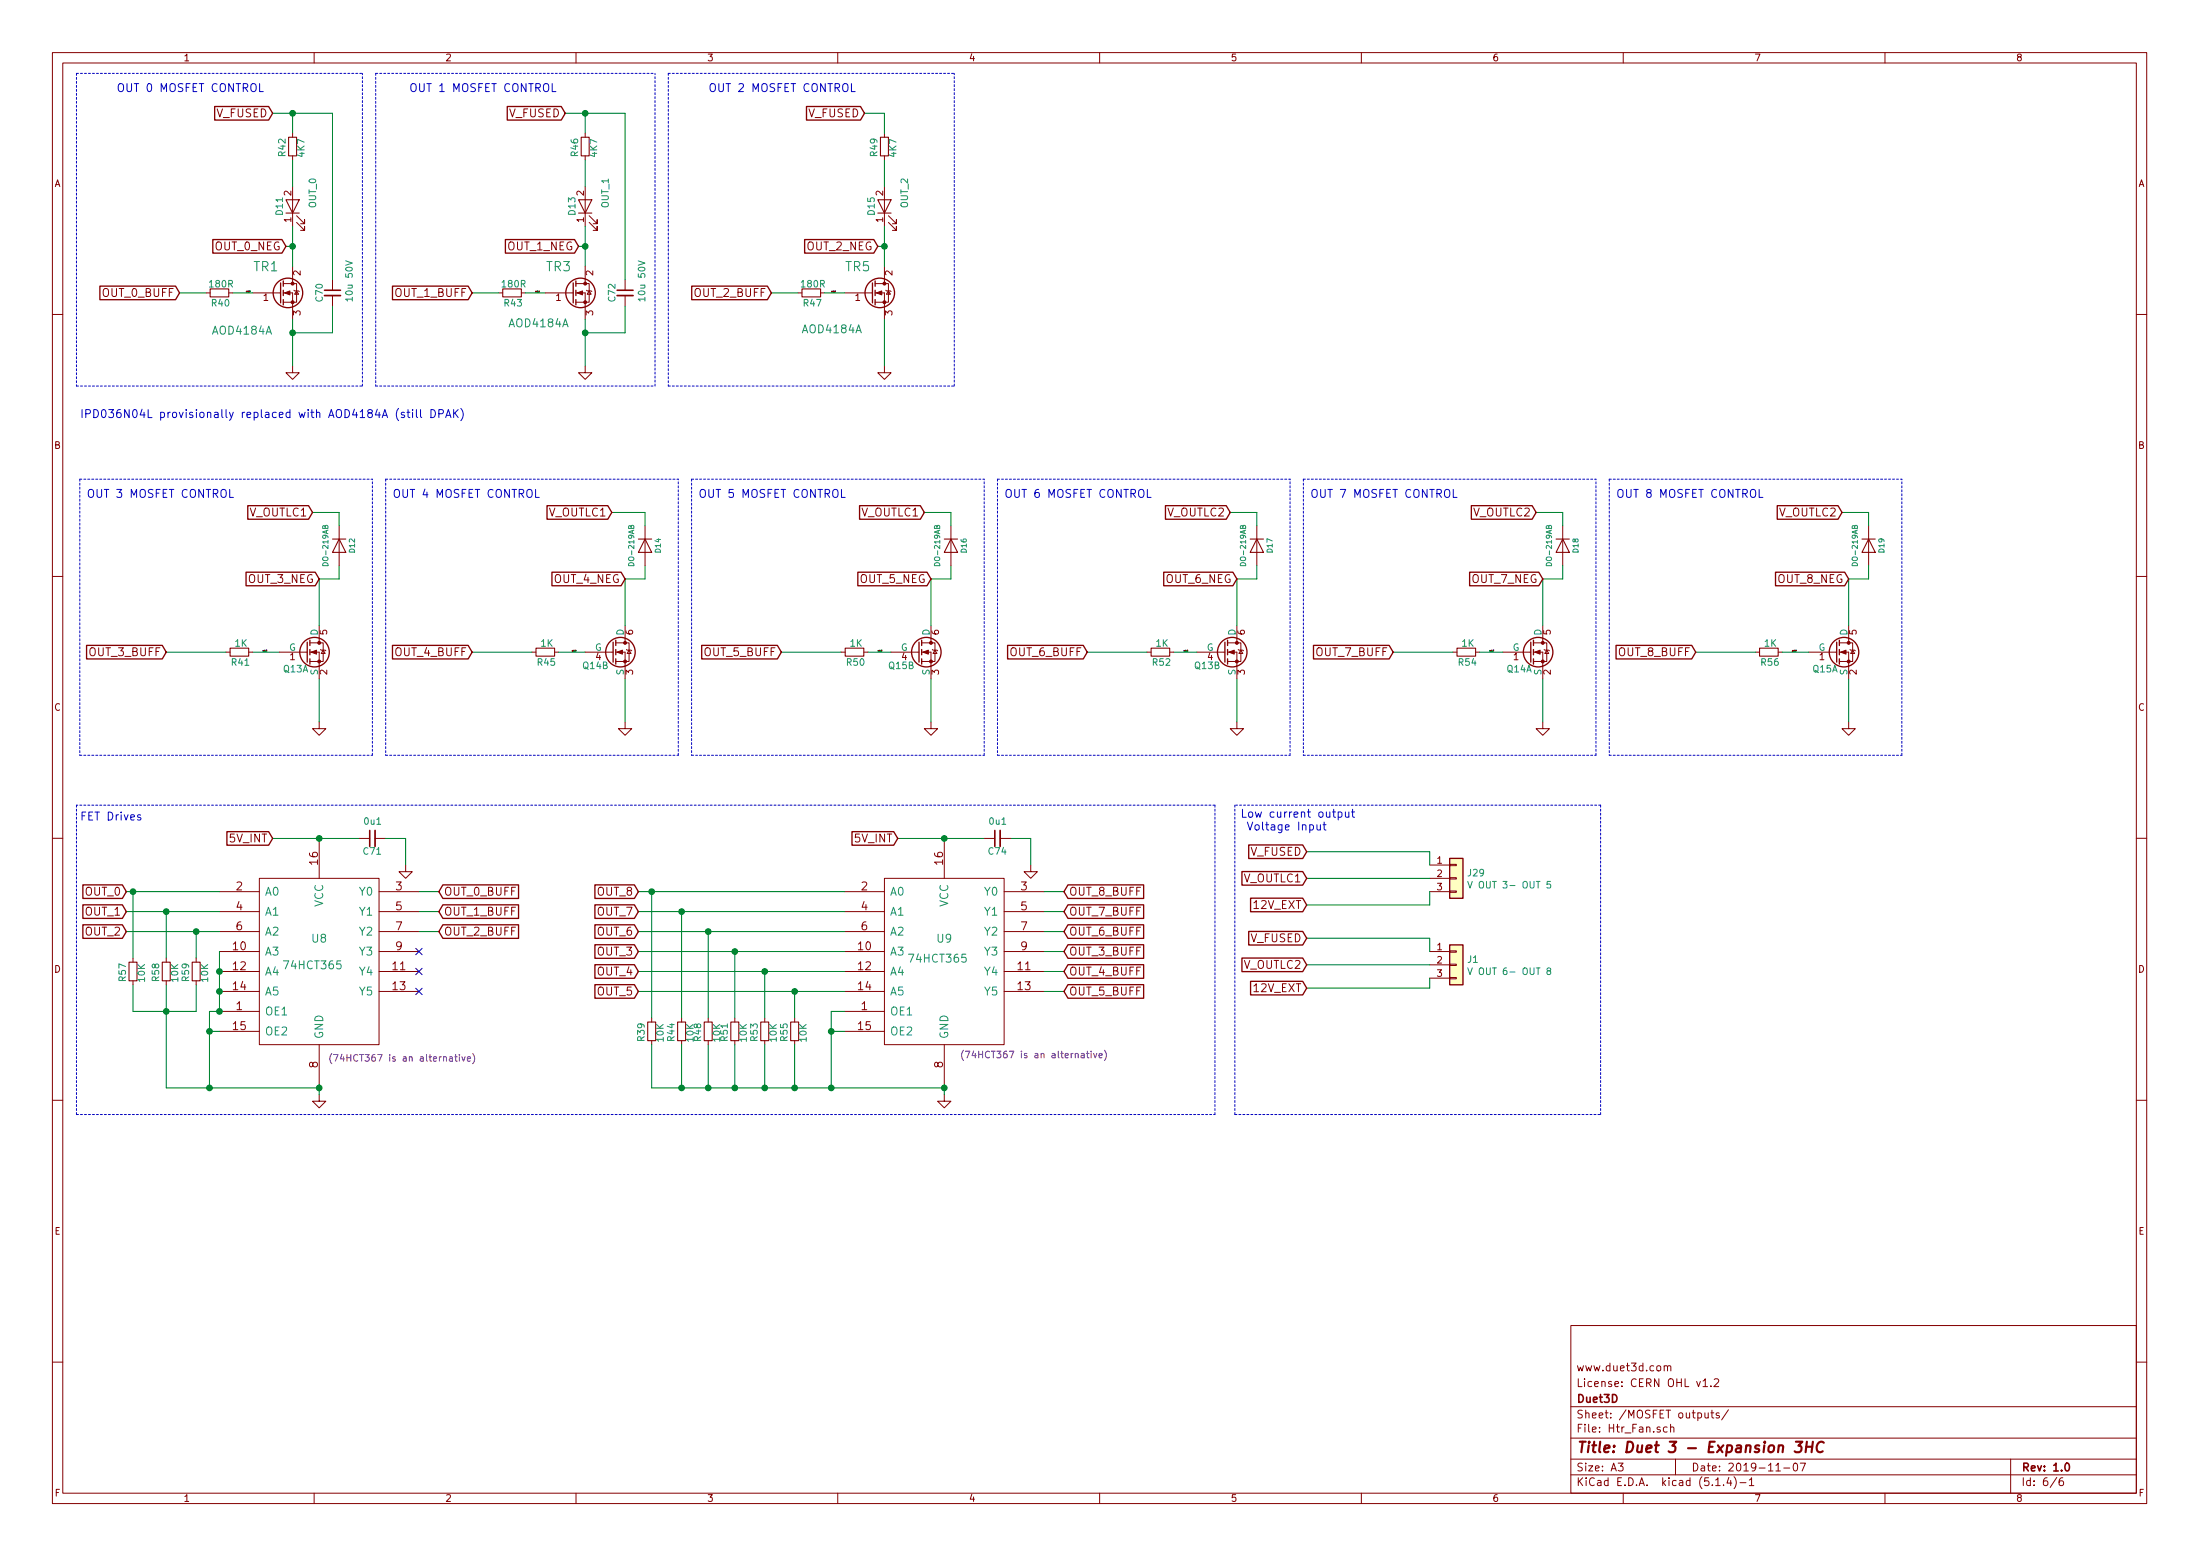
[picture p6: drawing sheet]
EESchema Schematic File Version 4
EELAYER 30 0
EELAYER END
$Descr A3 16535 11693
encoding utf-8
Sheet 6 6
Title "Duet 3 - Expansion 3HC"
Date "2019-11-07"
Rev "1.0"
Comp "Duet3D"
Comment1 "www.duet3d.com"
Comment2 "(c) Duet3D"
Comment3 "See License here https://github.com/Duet3D/Duet3-Expansion-3HC/blob/master/LICENSE"
Comment4 ""
$EndDescr
Wire Notes Line
	600  3600 2800 3600
Wire Notes Line
	600  3600 600  5675
Wire Notes Line
	600  5675 2800 5675
Wire Notes Line
	2800 5675 2800 3600
Text GLabel 2400 4350 0    60   Input ~ 0
OUT_3_NEG
$Comp
L power:GND #PWR055
U 1 1
P 2400 5425
F 0 "#PWR055" H 2400 5425 30  0001 C CNN
F 1 "GND" H 2400 5355 30  0001 C CNN
F 2 "" H 2400 5425 60  0001 C CNN
F 3 "" H 2400 5425 60  0001 C CNN
	1    2400 5425
	1    0    0    -1  
$EndComp
Text Notes 650  3750 0    60   ~ 0
OUT 3 MOSFET CONTROL
Text GLabel 950  6700 0    60   Input ~ 0
OUT_0
$Comp
L Device:R_Small R39
U 1 1
P 4900 7750
F 0 "R39" V 4975 7758 50  0000 C CNN
F 1 "10K" V 4832 7762 50  0000 C CNN
F 2 "Resistor_SMD:R_0402_1005Metric_Wbry" H 4900 7750 60  0001 C CNN
F 3 "~" H 4900 7750 60  0000 C CNN
F 4 " " H 4900 7750 50  0001 C CNN "Part Number"
	1    4900 7750
	-1   0    0    1   
$EndComp
$Comp
L Device:R_Small R41
U 1 1
P 1800 4900
F 0 "R41" V 1875 4908 50  0000 C CNN
F 1 "1K" V 1732 4912 50  0000 C CNN
F 2 "Resistor_SMD:R_0402_1005Metric_Wbry" H 1800 4900 60  0001 C CNN
F 3 "~" H 1800 4900 60  0000 C CNN
F 4 " " H 1800 4900 50  0001 C CNN "Part Number"
	1    1800 4900
	0    1    1    0   
$EndComp
$Comp
L Device:D D12
U 1 1
P 2550 4100
F 0 "D12" H 2550 4200 40  0000 C CNN
F 1 "DO-219AB" H 2550 4000 40  0000 C CNN
F 2 "complib:DO-219AB" H 2550 4100 60  0001 C CNN
F 3 "http://uk.farnell.com/taiwan-semiconductor/es1cl/diode-ultra-fast-s1a-150v/dp/1559125" H 2550 4100 60  0001 C CNN
F 4 " " H 2550 4100 50  0001 C CNN "Part Number"
	1    2550 4100
	0    1    1    0   
$EndComp
Text GLabel 2350 3850 0    60   Input ~ 0
V_OUTLC1
Wire Wire Line
	2400 4350 2550 4350
Wire Wire Line
	2550 3850 2350 3850
Text GLabel 2050 6300 0    60   Input ~ 0
5V_INT
$Comp
L Device:C_Small C71
U 1 1
P 2800 6300
F 0 "C71" V 2700 6225 50  0000 L CNN
F 1 "0u1" V 2925 6225 50  0000 L CNN
F 2 "Capacitor_SMD:C_0402_1005Metric_Wbry" H 2800 6300 60  0001 C CNN
F 3 "~" H 2800 6300 60  0000 C CNN
F 4 " " H 2800 6300 50  0001 C CNN "Part Number"
	1    2800 6300
	0    -1   -1   0   
$EndComp
$Comp
L power:GND #PWR057
U 1 1
P 3050 6500
F 0 "#PWR057" H 3050 6500 30  0001 C CNN
F 1 "GND" H 3050 6430 30  0001 C CNN
F 2 "" H 3050 6500 60  0001 C CNN
F 3 "" H 3050 6500 60  0001 C CNN
	1    3050 6500
	1    0    0    -1  
$EndComp
$Comp
L power:GND #PWR056
U 1 1
P 2400 8225
F 0 "#PWR056" H 2400 8225 30  0001 C CNN
F 1 "GND" H 2400 8155 30  0001 C CNN
F 2 "" H 2400 8225 60  0001 C CNN
F 3 "" H 2400 8225 60  0001 C CNN
	1    2400 8225
	1    0    0    -1  
$EndComp
Wire Notes Line
	9135 8375 9135 6050
Wire Notes Line
	9135 6050 575  6050
Wire Notes Line
	575  6050 575  8375
Wire Notes Line
	575  8375 9135 8375
Text Notes 600  6175 0    60   ~ 0
FET Drives
Wire Notes Line
	2900 3600 5100 3600
Wire Notes Line
	2900 3600 2900 5675
Wire Notes Line
	2900 5675 5100 5675
Wire Notes Line
	5100 5675 5100 3600
Text GLabel 4700 4350 0    60   Input ~ 0
OUT_4_NEG
$Comp
L power:GND #PWR059
U 1 1
P 4700 5425
F 0 "#PWR059" H 4700 5425 30  0001 C CNN
F 1 "GND" H 4700 5355 30  0001 C CNN
F 2 "" H 4700 5425 60  0001 C CNN
F 3 "" H 4700 5425 60  0001 C CNN
	1    4700 5425
	1    0    0    -1  
$EndComp
Text Notes 2950 3750 0    60   ~ 0
OUT 4 MOSFET CONTROL
$Comp
L Device:R_Small R44
U 1 1
P 5125 7750
F 0 "R44" V 5200 7758 50  0000 C CNN
F 1 "10K" V 5057 7762 50  0000 C CNN
F 2 "Resistor_SMD:R_0402_1005Metric_Wbry" H 5125 7750 60  0001 C CNN
F 3 "~" H 5125 7750 60  0000 C CNN
F 4 " " H 5125 7750 50  0001 C CNN "Part Number"
	1    5125 7750
	-1   0    0    1   
$EndComp
$Comp
L Device:R_Small R45
U 1 1
P 4100 4900
F 0 "R45" V 4175 4908 50  0000 C CNN
F 1 "1K" V 4032 4912 50  0000 C CNN
F 2 "Resistor_SMD:R_0402_1005Metric_Wbry" H 4100 4900 60  0001 C CNN
F 3 "~" H 4100 4900 60  0000 C CNN
F 4 " " H 4100 4900 50  0001 C CNN "Part Number"
	1    4100 4900
	0    1    1    0   
$EndComp
$Comp
L Device:D D14
U 1 1
P 4850 4100
F 0 "D14" H 4850 4200 40  0000 C CNN
F 1 "DO-219AB" H 4850 4000 40  0000 C CNN
F 2 "complib:DO-219AB" H 4850 4100 60  0001 C CNN
F 3 "http://uk.farnell.com/taiwan-semiconductor/es1cl/diode-ultra-fast-s1a-150v/dp/1559125" H 4850 4100 60  0001 C CNN
F 4 " " H 4850 4100 50  0001 C CNN "Part Number"
	1    4850 4100
	0    1    1    0   
$EndComp
Wire Wire Line
	4700 4350 4850 4350
Wire Notes Line
	5200 3600 7400 3600
Wire Notes Line
	5200 3600 5200 5675
Wire Notes Line
	5200 5675 7400 5675
Wire Notes Line
	7400 5675 7400 3600
Text GLabel 7000 4350 0    60   Input ~ 0
OUT_5_NEG
$Comp
L power:GND #PWR061
U 1 1
P 7000 5425
F 0 "#PWR061" H 7000 5425 30  0001 C CNN
F 1 "GND" H 7000 5355 30  0001 C CNN
F 2 "" H 7000 5425 60  0001 C CNN
F 3 "" H 7000 5425 60  0001 C CNN
	1    7000 5425
	1    0    0    -1  
$EndComp
Text Notes 5250 3750 0    60   ~ 0
OUT 5 MOSFET CONTROL
$Comp
L Device:R_Small R48
U 1 1
P 5325 7750
F 0 "R48" V 5400 7758 50  0000 C CNN
F 1 "10K" V 5257 7762 50  0000 C CNN
F 2 "Resistor_SMD:R_0402_1005Metric_Wbry" H 5325 7750 60  0001 C CNN
F 3 "~" H 5325 7750 60  0000 C CNN
F 4 " " H 5325 7750 50  0001 C CNN "Part Number"
	1    5325 7750
	-1   0    0    1   
$EndComp
$Comp
L Device:R_Small R50
U 1 1
P 6425 4900
F 0 "R50" V 6500 4908 50  0000 C CNN
F 1 "1K" V 6357 4912 50  0000 C CNN
F 2 "Resistor_SMD:R_0402_1005Metric_Wbry" H 6425 4900 60  0001 C CNN
F 3 "~" H 6425 4900 60  0000 C CNN
F 4 " " H 6425 4900 50  0001 C CNN "Part Number"
	1    6425 4900
	0    1    1    0   
$EndComp
$Comp
L Device:D D16
U 1 1
P 7150 4100
F 0 "D16" H 7150 4200 40  0000 C CNN
F 1 "DO-219AB" H 7150 4000 40  0000 C CNN
F 2 "complib:DO-219AB" H 7150 4100 60  0001 C CNN
F 3 "http://uk.farnell.com/taiwan-semiconductor/es1cl/diode-ultra-fast-s1a-150v/dp/1559125" H 7150 4100 60  0001 C CNN
F 4 " " H 7150 4100 50  0001 C CNN "Part Number"
	1    7150 4100
	0    1    1    0   
$EndComp
Wire Wire Line
	7000 4350 7150 4350
Wire Wire Line
	7150 3850 6950 3850
Wire Notes Line
	7500 3600 9700 3600
Wire Notes Line
	7500 3600 7500 5675
Wire Notes Line
	7500 5675 9700 5675
Wire Notes Line
	9700 5675 9700 3600
Text GLabel 9300 4350 0    60   Input ~ 0
OUT_6_NEG
$Comp
L power:GND #PWR062
U 1 1
P 9300 5425
F 0 "#PWR062" H 9300 5425 30  0001 C CNN
F 1 "GND" H 9300 5355 30  0001 C CNN
F 2 "" H 9300 5425 60  0001 C CNN
F 3 "" H 9300 5425 60  0001 C CNN
	1    9300 5425
	1    0    0    -1  
$EndComp
Text Notes 7550 3750 0    60   ~ 0
OUT 6 MOSFET CONTROL
$Comp
L Device:R_Small R51
U 1 1
P 5525 7750
F 0 "R51" V 5600 7758 50  0000 C CNN
F 1 "10K" V 5457 7762 50  0000 C CNN
F 2 "Resistor_SMD:R_0402_1005Metric_Wbry" H 5525 7750 60  0001 C CNN
F 3 "~" H 5525 7750 60  0000 C CNN
F 4 " " H 5525 7750 50  0001 C CNN "Part Number"
	1    5525 7750
	-1   0    0    1   
$EndComp
$Comp
L Device:R_Small R52
U 1 1
P 8725 4900
F 0 "R52" V 8800 4908 50  0000 C CNN
F 1 "1K" V 8657 4912 50  0000 C CNN
F 2 "Resistor_SMD:R_0402_1005Metric_Wbry" H 8725 4900 60  0001 C CNN
F 3 "~" H 8725 4900 60  0000 C CNN
F 4 " " H 8725 4900 50  0001 C CNN "Part Number"
	1    8725 4900
	0    1    1    0   
$EndComp
$Comp
L Device:D D17
U 1 1
P 9450 4100
F 0 "D17" H 9450 4200 40  0000 C CNN
F 1 "DO-219AB" H 9450 4000 40  0000 C CNN
F 2 "complib:DO-219AB" H 9450 4100 60  0001 C CNN
F 3 "http://uk.farnell.com/taiwan-semiconductor/es1cl/diode-ultra-fast-s1a-150v/dp/1559125" H 9450 4100 60  0001 C CNN
F 4 " " H 9450 4100 50  0001 C CNN "Part Number"
	1    9450 4100
	0    1    1    0   
$EndComp
Wire Wire Line
	9300 4350 9450 4350
Wire Wire Line
	9450 3850 9250 3850
Wire Notes Line
	9800 3600 12000 3600
Wire Notes Line
	9800 3600 9800 5675
Wire Notes Line
	9800 5675 12000 5675
Wire Notes Line
	12000 5675 12000 3600
Text GLabel 11600 4350 0    60   Input ~ 0
OUT_7_NEG
$Comp
L power:GND #PWR063
U 1 1
P 11600 5425
F 0 "#PWR063" H 11600 5425 30  0001 C CNN
F 1 "GND" H 11600 5355 30  0001 C CNN
F 2 "" H 11600 5425 60  0001 C CNN
F 3 "" H 11600 5425 60  0001 C CNN
	1    11600 5425
	1    0    0    -1  
$EndComp
Text Notes 9850 3750 0    60   ~ 0
OUT 7 MOSFET CONTROL
$Comp
L Device:R_Small R53
U 1 1
P 5750 7750
F 0 "R53" V 5825 7758 50  0000 C CNN
F 1 "10K" V 5682 7762 50  0000 C CNN
F 2 "Resistor_SMD:R_0402_1005Metric_Wbry" H 5750 7750 60  0001 C CNN
F 3 "~" H 5750 7750 60  0000 C CNN
F 4 " " H 5750 7750 50  0001 C CNN "Part Number"
	1    5750 7750
	-1   0    0    1   
$EndComp
$Comp
L Device:R_Small R54
U 1 1
P 11025 4900
F 0 "R54" V 11100 4908 50  0000 C CNN
F 1 "1K" V 10957 4912 50  0000 C CNN
F 2 "Resistor_SMD:R_0402_1005Metric_Wbry" H 11025 4900 60  0001 C CNN
F 3 "~" H 11025 4900 60  0000 C CNN
F 4 " " H 11025 4900 50  0001 C CNN "Part Number"
	1    11025 4900
	0    1    1    0   
$EndComp
$Comp
L Device:D D18
U 1 1
P 11750 4100
F 0 "D18" H 11750 4200 40  0000 C CNN
F 1 "DO-219AB" H 11750 4000 40  0000 C CNN
F 2 "complib:DO-219AB" H 11750 4100 60  0001 C CNN
F 3 "http://uk.farnell.com/taiwan-semiconductor/es1cl/diode-ultra-fast-s1a-150v/dp/1559125" H 11750 4100 60  0001 C CNN
F 4 " " H 11750 4100 50  0001 C CNN "Part Number"
	1    11750 4100
	0    1    1    0   
$EndComp
Wire Wire Line
	11600 4350 11750 4350
Wire Wire Line
	11750 3850 11550 3850
Wire Notes Line
	12100 3600 14300 3600
Wire Notes Line
	12100 3600 12100 5675
Wire Notes Line
	12100 5675 14300 5675
Wire Notes Line
	14300 5675 14300 3600
Text GLabel 13900 4350 0    60   Input ~ 0
OUT_8_NEG
$Comp
L power:GND #PWR064
U 1 1
P 13900 5425
F 0 "#PWR064" H 13900 5425 30  0001 C CNN
F 1 "GND" H 13900 5355 30  0001 C CNN
F 2 "" H 13900 5425 60  0001 C CNN
F 3 "" H 13900 5425 60  0001 C CNN
	1    13900 5425
	1    0    0    -1  
$EndComp
Text Notes 12150 3750 0    60   ~ 0
OUT 8 MOSFET CONTROL
$Comp
L Device:R_Small R55
U 1 1
P 5975 7750
F 0 "R55" V 6050 7758 50  0000 C CNN
F 1 "10K" V 5907 7762 50  0000 C CNN
F 2 "Resistor_SMD:R_0402_1005Metric_Wbry" H 5975 7750 60  0001 C CNN
F 3 "~" H 5975 7750 60  0000 C CNN
F 4 " " H 5975 7750 50  0001 C CNN "Part Number"
	1    5975 7750
	-1   0    0    1   
$EndComp
$Comp
L Device:R_Small R56
U 1 1
P 13300 4900
F 0 "R56" V 13375 4908 50  0000 C CNN
F 1 "1K" V 13232 4912 50  0000 C CNN
F 2 "Resistor_SMD:R_0402_1005Metric_Wbry" H 13300 4900 60  0001 C CNN
F 3 "~" H 13300 4900 60  0000 C CNN
F 4 " " H 13300 4900 50  0001 C CNN "Part Number"
	1    13300 4900
	0    1    1    0   
$EndComp
$Comp
L Device:D D19
U 1 1
P 14050 4100
F 0 "D19" H 14050 4200 40  0000 C CNN
F 1 "DO-219AB" H 14050 4000 40  0000 C CNN
F 2 "complib:DO-219AB" H 14050 4100 60  0001 C CNN
F 3 "http://uk.farnell.com/taiwan-semiconductor/es1cl/diode-ultra-fast-s1a-150v/dp/1559125" H 14050 4100 60  0001 C CNN
F 4 " " H 14050 4100 50  0001 C CNN "Part Number"
	1    14050 4100
	0    1    1    0   
$EndComp
Text GLabel 9825 6400 0    60   Input ~ 0
V_FUSED
Wire Wire Line
	13900 4350 14050 4350
Wire Wire Line
	14050 3850 13850 3850
Wire Notes Line
	575  550  2725 550 
Wire Notes Line
	575  550  575  2900
Wire Notes Line
	575  2900 2725 2900
Wire Notes Line
	2725 2900 2725 550 
$Comp
L Device:Q_NMOS_GDS TR1
U 1 1
P 2100 2200
F 0 "TR1" H 2000 2400 70  0000 C CNN
F 1 "AOD4184A" H 1820 1920 60  0000 C CNN
F 2 "Package_TO_SOT_SMD:TO-252-2_vias" H 2100 2200 60  0001 C CNN
F 3 "" H 2100 2200 60  0001 C CNN
F 4 " " H 2100 2200 50  0001 C CNN "Part Number"
	1    2100 2200
	1    0    0    -1  
$EndComp
Text GLabel 2150 1850 0    60   Input ~ 0
OUT_0_NEG
$Comp
L power:GND #PWR054
U 1 1
P 2200 2750
F 0 "#PWR054" H 2200 2750 30  0001 C CNN
F 1 "GND" H 2200 2680 30  0001 C CNN
F 2 "" H 2200 2750 60  0001 C CNN
F 3 "" H 2200 2750 60  0001 C CNN
	1    2200 2750
	1    0    0    -1  
$EndComp
Text Notes 875  700  0    60   ~ 0
OUT 0 MOSFET CONTROL
$Comp
L Device:R_Small R40
U 1 1
P 1650 2200
F 0 "R40" V 1725 2208 50  0000 C CNN
F 1 "180R" V 1582 2212 50  0000 C CNN
F 2 "Resistor_SMD:R_0402_1005Metric_Wbry" H 1650 2200 60  0001 C CNN
F 3 "~" H 1650 2200 60  0000 C CNN
F 4 " " H 1650 2200 50  0001 C CNN "Part Number"
	1    1650 2200
	0    1    1    0   
$EndComp
Text GLabel 2050 850  0    60   Input ~ 0
V_FUSED
Text Notes 600  3150 0    60   ~ 0
IPD036N04L provisionally replaced with AOD4184A (still DPAK)
$Comp
L Device:C_Small C70
U 1 1
P 2500 2200
F 0 "C70" V 2400 2125 50  0000 L CNN
F 1 "10u 50V" V 2625 2125 50  0000 L CNN
F 2 "Capacitor_SMD:C_1206_3216Metric" H 2500 2200 60  0001 C CNN
F 3 "~" H 2500 2200 60  0000 C CNN
F 4 " " H 2500 2200 50  0001 C CNN "Part Number"
	1    2500 2200
	1    0    0    -1  
$EndComp
$Comp
L Device:LED D11
U 1 1
P 2200 1550
F 0 "D11" H 2200 1650 50  0000 C CNN
F 1 "OUT_0" H 2300 1400 50  0000 C CNN
F 2 "LED_SMD:LED_0603_1608Metric" H 2200 1550 60  0001 C CNN
F 3 "" H 2200 1550 60  0001 C CNN
F 4 " " H 2200 1550 50  0001 C CNN "Part Number"
	1    2200 1550
	0    -1   -1   0   
$EndComp
$Comp
L Device:R_Small R42
U 1 1
P 2200 1100
F 0 "R42" V 2275 1108 50  0000 C CNN
F 1 "4K7" V 2132 1112 50  0000 C CNN
F 2 "Resistor_SMD:R_0603_1608Metric_Wbry" H 2200 1100 60  0001 C CNN
F 3 "~" H 2200 1100 60  0000 C CNN
F 4 " " H 2200 1100 50  0001 C CNN "Part Number"
	1    2200 1100
	-1   0    0    1   
$EndComp
Wire Wire Line
	2200 2000 2200 1850
Connection ~ 2200 1850
Wire Wire Line
	2200 1850 2150 1850
Wire Wire Line
	2050 850  2200 850 
Wire Wire Line
	2200 850  2500 850 
Wire Wire Line
	2500 850  2500 2100
Connection ~ 2200 850 
Wire Wire Line
	2500 2300 2500 2500
Wire Wire Line
	2500 2500 2200 2500
Wire Wire Line
	2200 2400 2200 2500
Connection ~ 2200 2500
Wire Notes Line
	2825 550  4925 550 
Wire Notes Line
	2825 550  2825 2900
Wire Notes Line
	2825 2900 4925 2900
Wire Notes Line
	4925 2900 4925 550 
$Comp
L Device:Q_NMOS_GDS TR3
U 1 1
P 4300 2200
F 0 "TR3" H 4200 2400 70  0000 C CNN
F 1 "AOD4184A" H 4050 1975 60  0000 C CNN
F 2 "Package_TO_SOT_SMD:TO-252-2_vias" H 4300 2200 60  0001 C CNN
F 3 "" H 4300 2200 60  0001 C CNN
F 4 " " H 4300 2200 50  0001 C CNN "Part Number"
	1    4300 2200
	1    0    0    -1  
$EndComp
Text GLabel 4350 1850 0    60   Input ~ 0
OUT_1_NEG
$Comp
L power:GND #PWR058
U 1 1
P 4400 2750
F 0 "#PWR058" H 4400 2750 30  0001 C CNN
F 1 "GND" H 4400 2680 30  0001 C CNN
F 2 "" H 4400 2750 60  0001 C CNN
F 3 "" H 4400 2750 60  0001 C CNN
	1    4400 2750
	1    0    0    -1  
$EndComp
Text Notes 3075 700  0    60   ~ 0
OUT 1 MOSFET CONTROL
$Comp
L Device:R_Small R43
U 1 1
P 3850 2200
F 0 "R43" V 3925 2208 50  0000 C CNN
F 1 "180R" V 3782 2212 50  0000 C CNN
F 2 "Resistor_SMD:R_0402_1005Metric_Wbry" H 3850 2200 60  0001 C CNN
F 3 "~" H 3850 2200 60  0000 C CNN
F 4 " " H 3850 2200 50  0001 C CNN "Part Number"
	1    3850 2200
	0    1    1    0   
$EndComp
Text GLabel 4250 850  0    60   Input ~ 0
V_FUSED
$Comp
L Device:C_Small C72
U 1 1
P 4700 2200
F 0 "C72" V 4600 2125 50  0000 L CNN
F 1 "10u 50V" V 4825 2125 50  0000 L CNN
F 2 "Capacitor_SMD:C_1206_3216Metric" H 4700 2200 60  0001 C CNN
F 3 "~" H 4700 2200 60  0000 C CNN
F 4 " " H 4700 2200 50  0001 C CNN "Part Number"
	1    4700 2200
	1    0    0    -1  
$EndComp
$Comp
L Device:LED D13
U 1 1
P 4400 1550
F 0 "D13" H 4400 1650 50  0000 C CNN
F 1 "OUT_1" H 4500 1400 50  0000 C CNN
F 2 "LED_SMD:LED_0603_1608Metric" H 4400 1550 60  0001 C CNN
F 3 "" H 4400 1550 60  0001 C CNN
F 4 " " H 4400 1550 50  0001 C CNN "Part Number"
	1    4400 1550
	0    -1   -1   0   
$EndComp
$Comp
L Device:R_Small R46
U 1 1
P 4400 1100
F 0 "R46" V 4475 1108 50  0000 C CNN
F 1 "4K7" V 4332 1112 50  0000 C CNN
F 2 "Resistor_SMD:R_0603_1608Metric_Wbry" H 4400 1100 60  0001 C CNN
F 3 "~" H 4400 1100 60  0000 C CNN
F 4 " " H 4400 1100 50  0001 C CNN "Part Number"
	1    4400 1100
	-1   0    0    1   
$EndComp
Wire Wire Line
	4400 2000 4400 1850
Connection ~ 4400 1850
Wire Wire Line
	4400 1850 4350 1850
Wire Wire Line
	4250 850  4400 850 
Wire Wire Line
	4400 850  4700 850 
Wire Wire Line
	4700 850  4700 2100
Connection ~ 4400 850 
Wire Wire Line
	4700 2300 4700 2500
Wire Wire Line
	4700 2500 4400 2500
Wire Wire Line
	4400 2400 4400 2500
Connection ~ 4400 2500
Wire Notes Line
	5025 550  7175 550 
Wire Notes Line
	5025 550  5025 2900
Wire Notes Line
	5025 2900 7175 2900
Wire Notes Line
	7175 2900 7175 550 
$Comp
L Device:Q_NMOS_GDS TR5
U 1 1
P 6550 2200
F 0 "TR5" H 6450 2400 70  0000 C CNN
F 1 "AOD4184A" H 6255 1930 60  0000 C CNN
F 2 "Package_TO_SOT_SMD:TO-252-2_vias" H 6550 2200 60  0001 C CNN
F 3 "" H 6550 2200 60  0001 C CNN
F 4 " " H 6550 2200 50  0001 C CNN "Part Number"
	1    6550 2200
	1    0    0    -1  
$EndComp
Text GLabel 6600 1850 0    60   Input ~ 0
OUT_2_NEG
$Comp
L power:GND #PWR060
U 1 1
P 6650 2750
F 0 "#PWR060" H 6650 2750 30  0001 C CNN
F 1 "GND" H 6650 2680 30  0001 C CNN
F 2 "" H 6650 2750 60  0001 C CNN
F 3 "" H 6650 2750 60  0001 C CNN
	1    6650 2750
	1    0    0    -1  
$EndComp
Text Notes 5325 700  0    60   ~ 0
OUT 2 MOSFET CONTROL
$Comp
L Device:R_Small R47
U 1 1
P 6100 2200
F 0 "R47" V 6175 2208 50  0000 C CNN
F 1 "180R" V 6032 2212 50  0000 C CNN
F 2 "Resistor_SMD:R_0402_1005Metric_Wbry" H 6100 2200 60  0001 C CNN
F 3 "~" H 6100 2200 60  0000 C CNN
F 4 " " H 6100 2200 50  0001 C CNN "Part Number"
	1    6100 2200
	0    1    1    0   
$EndComp
Text GLabel 6500 850  0    60   Input ~ 0
V_FUSED
$Comp
L Device:LED D15
U 1 1
P 6650 1550
F 0 "D15" H 6650 1650 50  0000 C CNN
F 1 "OUT_2" H 6750 1400 50  0000 C CNN
F 2 "LED_SMD:LED_0603_1608Metric" H 6650 1550 60  0001 C CNN
F 3 "" H 6650 1550 60  0001 C CNN
F 4 " " H 6650 1550 50  0001 C CNN "Part Number"
	1    6650 1550
	0    -1   -1   0   
$EndComp
$Comp
L Device:R_Small R49
U 1 1
P 6650 1100
F 0 "R49" V 6725 1108 50  0000 C CNN
F 1 "4K7" V 6582 1112 50  0000 C CNN
F 2 "Resistor_SMD:R_0603_1608Metric_Wbry" H 6650 1100 60  0001 C CNN
F 3 "~" H 6650 1100 60  0000 C CNN
F 4 " " H 6650 1100 50  0001 C CNN "Part Number"
	1    6650 1100
	-1   0    0    1   
$EndComp
Wire Wire Line
	6650 2000 6650 1850
Connection ~ 6650 1850
Wire Wire Line
	6650 1850 6600 1850
Wire Wire Line
	6500 850  6650 850 
Wire Wire Line
	950  6700 1000 6700
Wire Wire Line
	2400 8225 2400 8175
Wire Wire Line
	2900 6300 3050 6300
Wire Wire Line
	3050 6300 3050 6500
Text GLabel 3300 6700 2    60   Input ~ 0
OUT_0_BUFF
Text GLabel 3300 6850 2    60   Input ~ 0
OUT_1_BUFF
Text GLabel 3300 7000 2    60   Input ~ 0
OUT_2_BUFF
Text GLabel 1350 2200 0    60   Input ~ 0
OUT_0_BUFF
Text GLabel 5800 2200 0    60   Input ~ 0
OUT_2_BUFF
Text GLabel 3550 2200 0    60   Input ~ 0
OUT_1_BUFF
Text GLabel 950  6850 0    60   Input ~ 0
OUT_1
Text GLabel 950  7000 0    60   Input ~ 0
OUT_2
Wire Wire Line
	950  6850 1250 6850
Wire Wire Line
	950  7000 1475 7000
Text GLabel 4600 3850 0    60   Input ~ 0
V_OUTLC1
Wire Wire Line
	4850 3850 4600 3850
Text GLabel 6950 3850 0    60   Input ~ 0
V_OUTLC1
Text GLabel 9250 3850 0    60   Input ~ 0
V_OUTLC2
Text GLabel 11550 3850 0    60   Input ~ 0
V_OUTLC2
Text GLabel 13850 3850 0    60   Input ~ 0
V_OUTLC2
Text GLabel 9825 6600 0    60   Input ~ 0
V_OUTLC1
$Comp
L Connector_Generic:Conn_01x03 J29
U 1 1
P 10950 6600
F 0 "J29" H 11029 6642 50  0000 L CNN
F 1 "V OUT 3-5" H 11029 6551 50  0000 L CNN
F 2 "Connector_PinHeader_2.54mm:PinHeader_1x03_P2.54mm_Vertical" H 10950 6600 50  0001 C CNN
F 3 "~" H 10950 6600 50  0001 C CNN
F 4 " " H 10950 6600 50  0001 C CNN "Part Number"
	1    10950 6600
	1    0    0    -1  
$EndComp
Text Notes 9325 6250 0    60   ~ 0
Low current output\n Voltage Input
Wire Notes Line
	9285 6050 9285 8375
Wire Notes Line
	9285 8375 12035 8375
Wire Notes Line
	12035 8375 12035 6050
Wire Notes Line
	12035 6050 9285 6050
Wire Wire Line
	3300 6700 3150 6700
Wire Wire Line
	3300 6850 3150 6850
Wire Wire Line
	3300 7000 3150 7000
NoConn ~ 3150 7150
NoConn ~ 3150 7300
NoConn ~ 3150 7450
Text GLabel 6750 6300 0    60   Input ~ 0
5V_INT
$Comp
L Device:C_Small C74
U 1 1
P 7500 6300
F 0 "C74" V 7400 6225 50  0000 L CNN
F 1 "0u1" V 7625 6225 50  0000 L CNN
F 2 "Capacitor_SMD:C_0402_1005Metric_Wbry" H 7500 6300 60  0001 C CNN
F 3 "~" H 7500 6300 60  0000 C CNN
F 4 " " H 7500 6300 50  0001 C CNN "Part Number"
	1    7500 6300
	0    -1   -1   0   
$EndComp
$Comp
L power:GND #PWR066
U 1 1
P 7750 6500
F 0 "#PWR066" H 7750 6500 30  0001 C CNN
F 1 "GND" H 7750 6430 30  0001 C CNN
F 2 "" H 7750 6500 60  0001 C CNN
F 3 "" H 7750 6500 60  0001 C CNN
	1    7750 6500
	1    0    0    -1  
$EndComp
Wire Wire Line
	7600 6300 7750 6300
Wire Wire Line
	7750 6300 7750 6500
Wire Wire Line
	6750 6300 7100 6300
$Comp
L Duet3:74HCT365 U9
U 1 1
P 7100 7150
F 0 "U9" H 7100 7250 60  0000 C CNN
F 1 "74HCT365" H 7050 7100 60  0000 C CNN
F 2 "Package_SO:TSSOP-16_4.4x5mm_P0.65mm" H 7100 8094 60  0001 C CNN
F 3 "" H 7100 7200 60  0001 C CNN
F 4 "(74HCT367 is an alternative)" H 7775 6375 50  0000 C CNN "Part Number"
	1    7100 7150
	1    0    0    -1  
$EndComp
Connection ~ 7100 6300
Wire Wire Line
	7100 6300 7400 6300
Text GLabel 4800 7150 0    60   Input ~ 0
OUT_3
Text GLabel 4800 7300 0    60   Input ~ 0
OUT_4
Text GLabel 4800 7450 0    60   Input ~ 0
OUT_5
Text GLabel 8000 7150 2    60   Input ~ 0
OUT_3_BUFF
Text GLabel 8000 7300 2    60   Input ~ 0
OUT_4_BUFF
Text GLabel 8000 7450 2    60   Input ~ 0
OUT_5_BUFF
$Comp
L power:GND #PWR065
U 1 1
P 7100 8225
F 0 "#PWR065" H 7100 8225 30  0001 C CNN
F 1 "GND" H 7100 8155 30  0001 C CNN
F 2 "" H 7100 8225 60  0001 C CNN
F 3 "" H 7100 8225 60  0001 C CNN
	1    7100 8225
	1    0    0    -1  
$EndComp
Wire Wire Line
	7100 8225 7100 8175
Wire Wire Line
	1650 7600 1575 7600
Wire Wire Line
	1575 7600 1575 7750
Wire Wire Line
	1575 7750 1650 7750
Wire Wire Line
	1575 7750 1575 8175
Wire Wire Line
	1575 8175 2400 8175
Connection ~ 1575 7750
Connection ~ 2400 8175
Wire Wire Line
	2400 8175 2400 8150
Wire Wire Line
	6350 7600 6250 7600
Wire Wire Line
	6250 7600 6250 7750
Wire Wire Line
	6250 7750 6350 7750
Wire Wire Line
	6250 7750 6250 8175
Wire Wire Line
	6250 8175 7100 8175
Connection ~ 6250 7750
Connection ~ 7100 8175
Wire Wire Line
	7100 8175 7100 8150
Wire Wire Line
	4800 6700 4900 6700
Wire Wire Line
	4800 6850 5125 6850
Wire Wire Line
	4800 7000 5325 7000
Wire Wire Line
	4800 7150 5525 7150
Wire Wire Line
	4800 7300 5750 7300
Wire Wire Line
	4800 7450 5975 7450
Wire Wire Line
	7850 6700 8000 6700
Wire Wire Line
	7850 6850 8000 6850
Wire Wire Line
	7850 7000 8000 7000
Wire Wire Line
	7850 7150 8000 7150
Wire Wire Line
	7850 7300 8000 7300
Wire Wire Line
	8000 7450 7850 7450
Text GLabel 1250 4900 0    60   Input ~ 0
OUT_3_BUFF
Text GLabel 3550 4900 0    60   Input ~ 0
OUT_4_BUFF
Text GLabel 5875 4900 0    60   Input ~ 0
OUT_5_BUFF
Text GLabel 8175 4900 0    60   Input ~ 0
OUT_6_BUFF
Text GLabel 10475 4900 0    60   Input ~ 0
OUT_7_BUFF
Text GLabel 12750 4900 0    60   Input ~ 0
OUT_8_BUFF
$Comp
L Device:R_Small R57
U 1 1
P 1000 7300
F 0 "R57" V 1075 7308 50  0000 C CNN
F 1 "10K" V 932 7312 50  0000 C CNN
F 2 "Resistor_SMD:R_0402_1005Metric_Wbry" H 1000 7300 60  0001 C CNN
F 3 "~" H 1000 7300 60  0000 C CNN
F 4 " " H 1000 7300 50  0001 C CNN "Part Number"
	1    1000 7300
	-1   0    0    1   
$EndComp
$Comp
L Device:R_Small R58
U 1 1
P 1250 7300
F 0 "R58" V 1325 7308 50  0000 C CNN
F 1 "10K" V 1182 7312 50  0000 C CNN
F 2 "Resistor_SMD:R_0402_1005Metric_Wbry" H 1250 7300 60  0001 C CNN
F 3 "~" H 1250 7300 60  0000 C CNN
F 4 " " H 1250 7300 50  0001 C CNN "Part Number"
	1    1250 7300
	-1   0    0    1   
$EndComp
$Comp
L Device:R_Small R59
U 1 1
P 1475 7300
F 0 "R59" V 1550 7308 50  0000 C CNN
F 1 "10K" V 1407 7312 50  0000 C CNN
F 2 "Resistor_SMD:R_0402_1005Metric_Wbry" H 1475 7300 60  0001 C CNN
F 3 "~" H 1475 7300 60  0000 C CNN
F 4 " " H 1475 7300 50  0001 C CNN "Part Number"
	1    1475 7300
	-1   0    0    1   
$EndComp
Text GLabel 4800 7000 0    60   Input ~ 0
OUT_6
Text GLabel 4800 6850 0    60   Input ~ 0
OUT_7
Text GLabel 4800 6700 0    60   Input ~ 0
OUT_8
Text GLabel 8000 7000 2    60   Input ~ 0
OUT_6_BUFF
Text GLabel 8000 6850 2    60   Input ~ 0
OUT_7_BUFF
Text GLabel 8000 6700 2    60   Input ~ 0
OUT_8_BUFF
Connection ~ 1000 6700
Wire Wire Line
	1000 6700 1650 6700
Connection ~ 1250 6850
Wire Wire Line
	1250 6850 1650 6850
Connection ~ 1475 7000
Wire Wire Line
	1475 7000 1650 7000
Wire Wire Line
	1575 8175 1250 8175
Wire Wire Line
	1250 8175 1250 7600
Connection ~ 1575 8175
Wire Wire Line
	1250 7600 1475 7600
Connection ~ 1250 7600
Wire Wire Line
	1250 7600 1000 7600
Connection ~ 4900 6700
Wire Wire Line
	4900 6700 6350 6700
Connection ~ 5125 6850
Wire Wire Line
	5125 6850 6350 6850
Connection ~ 5325 7000
Wire Wire Line
	5325 7000 6350 7000
Connection ~ 5525 7150
Wire Wire Line
	5525 7150 6350 7150
Connection ~ 5750 7300
Wire Wire Line
	5750 7300 6350 7300
Connection ~ 5975 7450
Wire Wire Line
	5975 7450 6350 7450
Wire Wire Line
	4900 8175 5125 8175
Connection ~ 6250 8175
Connection ~ 5125 8175
Wire Wire Line
	5125 8175 5325 8175
Connection ~ 5325 8175
Wire Wire Line
	5325 8175 5525 8175
Connection ~ 5525 8175
Wire Wire Line
	5525 8175 5750 8175
Connection ~ 5750 8175
Wire Wire Line
	5750 8175 5975 8175
Connection ~ 5975 8175
Wire Wire Line
	5975 8175 6250 8175
Wire Wire Line
	2200 2500 2200 2750
Wire Wire Line
	4400 2500 4400 2750
Wire Wire Line
	2400 5100 2400 5425
Wire Wire Line
	4700 5100 4700 5425
Wire Wire Line
	7000 5100 7000 5425
Wire Wire Line
	9300 5100 9300 5425
Wire Wire Line
	11600 5100 11600 5425
Wire Wire Line
	13900 5100 13900 5425
Wire Wire Line
	10750 6500 10750 6400
Wire Wire Line
	10750 6400 9825 6400
Wire Wire Line
	2400 6300 2700 6300
Wire Wire Line
	2050 6300 2400 6300
Connection ~ 2400 6300
$Comp
L Duet3:74HCT365 U8
U 1 1
P 2400 7150
F 0 "U8" H 2400 7250 60  0000 C CNN
F 1 "74HCT365" H 2350 7050 60  0000 C CNN
F 2 "Package_SO:TSSOP-16_4.4x5mm_P0.65mm" H 2400 8094 60  0001 C CNN
F 3 "" H 2400 7200 60  0001 C CNN
F 4 "(74HCT367 is an alternative)" H 3025 6350 50  0000 C CNN "Part Number"
	1    2400 7150
	1    0    0    -1  
$EndComp
Wire Wire Line
	1650 7150 1650 7300
Wire Wire Line
	1650 7300 1650 7450
Connection ~ 1650 7300
Wire Wire Line
	1650 7450 1650 7600
Connection ~ 1650 7450
Connection ~ 1650 7600
Text GLabel 9825 7050 0    60   Input ~ 0
V_FUSED
Text GLabel 9825 7250 0    60   Input ~ 0
V_OUTLC2
$Comp
L Connector_Generic:Conn_01x03 J1
U 1 1
P 10950 7250
F 0 "J1" H 11029 7292 50  0000 L CNN
F 1 "V OUT 6-8" H 11029 7201 50  0000 L CNN
F 2 "Connector_PinHeader_2.54mm:PinHeader_1x03_P2.54mm_Vertical" H 10950 7250 50  0001 C CNN
F 3 "~" H 10950 7250 50  0001 C CNN
F 4 " " H 10950 7250 50  0001 C CNN "Part Number"
	1    10950 7250
	1    0    0    -1  
$EndComp
Wire Wire Line
	10750 7150 10750 7050
Wire Wire Line
	10750 7050 9825 7050
Text GLabel 9825 7425 0    60   Input ~ 0
12V_EXT
Wire Wire Line
	10750 7425 10750 7350
Text GLabel 9825 6800 0    60   Input ~ 0
12V_EXT
Wire Wire Line
	9825 6800 10750 6800
Wire Wire Line
	10750 6800 10750 6700
Wire Wire Line
	9825 6600 10750 6600
Wire Wire Line
	9825 7250 10750 7250
Wire Wire Line
	2200 850  2200 1000
Wire Wire Line
	2200 1200 2200 1400
Wire Wire Line
	4400 850  4400 1000
Wire Wire Line
	4400 1200 4400 1400
Wire Wire Line
	6650 850  6650 1000
Wire Wire Line
	6650 1200 6650 1400
Wire Wire Line
	2200 1700 2200 1850
Wire Wire Line
	4400 1700 4400 1850
Wire Wire Line
	6650 1700 6650 1850
Wire Wire Line
	1350 2200 1550 2200
Wire Wire Line
	1750 2200 1900 2200
Wire Wire Line
	3550 2200 3750 2200
Wire Wire Line
	3950 2200 4100 2200
Wire Wire Line
	5800 2200 6000 2200
Wire Wire Line
	6200 2200 6350 2200
Wire Wire Line
	9450 3850 9450 3950
Wire Wire Line
	11750 3850 11750 3950
Wire Wire Line
	14050 3850 14050 3950
Wire Wire Line
	9450 4250 9450 4350
Wire Wire Line
	11750 4250 11750 4350
Wire Wire Line
	14050 4250 14050 4350
Wire Wire Line
	13400 4900 13600 4900
Wire Wire Line
	12750 4900 13200 4900
Wire Wire Line
	11125 4900 11300 4900
Wire Wire Line
	10475 4900 10925 4900
Wire Wire Line
	8825 4900 9000 4900
Wire Wire Line
	8175 4900 8625 4900
Wire Wire Line
	7150 4250 7150 4350
Wire Wire Line
	7150 3850 7150 3950
Wire Wire Line
	6525 4900 6700 4900
Wire Wire Line
	5875 4900 6325 4900
Wire Wire Line
	4850 3850 4850 3950
Wire Wire Line
	4850 4250 4850 4350
Wire Wire Line
	4200 4900 4400 4900
Wire Wire Line
	3550 4900 4000 4900
Wire Wire Line
	1900 4900 2100 4900
Wire Wire Line
	1250 4900 1700 4900
Wire Wire Line
	2550 4250 2550 4350
Wire Wire Line
	2550 3850 2550 3950
Wire Wire Line
	1000 6700 1000 7200
Wire Wire Line
	1000 7400 1000 7600
Wire Wire Line
	1250 6850 1250 7200
Wire Wire Line
	1250 7400 1250 7600
Wire Wire Line
	1475 7000 1475 7200
Wire Wire Line
	1475 7400 1475 7600
Wire Wire Line
	4900 6700 4900 7650
Wire Wire Line
	5125 6850 5125 7650
Wire Wire Line
	5325 7000 5325 7650
Wire Wire Line
	5525 7150 5525 7650
Wire Wire Line
	5750 7300 5750 7650
Wire Wire Line
	5975 7450 5975 7650
Wire Wire Line
	5975 7850 5975 8175
Wire Wire Line
	5750 7850 5750 8175
Wire Wire Line
	5525 7850 5525 8175
Wire Wire Line
	5325 7850 5325 8175
Wire Wire Line
	5125 7850 5125 8175
Wire Wire Line
	4900 7850 4900 8175
Wire Wire Line
	9825 7425 10750 7425
$Comp
L Duet3:Q_DUAL_NMOS_Power33-Device Q?
U 2 1
P 4600 4900
AR Path="/505779E3/5FA36830" Ref="Q?"  Part="2" 
AR Path="/5B12C3FC/5FA36830" Ref="Q14"  Part="2" 
F 0 "Q14" H 4375 4800 50  0000 L CNN
F 1 "Q_DUAL_NMOS" V 4887 4855 50  0001 L CNN
F 2 "Package_SON:Fairchild_DualPower33-6_3x3mm" H 4800 4900 50  0001 C CNN
F 3 "~" H 4800 4900 50  0001 C CNN
F 4 "DMT6018LDR" H 4600 4900 50  0001 C CNN "Part Number"
	2    4600 4900
	1    0    0    -1  
$EndComp
$Comp
L Duet3:Q_DUAL_NMOS_Power33-Device Q?
U 1 1
P 2300 4900
AR Path="/505779E3/5FA36837" Ref="Q?"  Part="1" 
AR Path="/5B12C3FC/5FA36837" Ref="Q13"  Part="1" 
F 0 "Q13" H 2125 4775 50  0000 L CNN
F 1 "Q_DUAL_NMOS" H 2588 4945 50  0001 L CNN
F 2 "Package_SON:Fairchild_DualPower33-6_3x3mm" H 2500 4900 50  0001 C CNN
F 3 "~" H 2500 4900 50  0001 C CNN
	1    2300 4900
	1    0    0    -1  
$EndComp
Wire Wire Line
	2400 4350 2400 4700
Wire Wire Line
	4700 4350 4700 4700
Wire Wire Line
	7000 4350 7000 4700
Wire Wire Line
	9300 4350 9300 4700
Wire Wire Line
	11600 4350 11600 4700
Wire Wire Line
	13900 4350 13900 4700
$Comp
L Duet3:Q_DUAL_NMOS_Power33-Device Q?
U 2 1
P 6900 4900
AR Path="/505779E3/5FA71F82" Ref="Q?"  Part="2" 
AR Path="/5B12C3FC/5FA71F82" Ref="Q15"  Part="2" 
F 0 "Q15" H 6675 4800 50  0000 L CNN
F 1 "Q_DUAL_NMOS" V 7187 4855 50  0001 L CNN
F 2 "Package_SON:Fairchild_DualPower33-6_3x3mm" H 7100 4900 50  0001 C CNN
F 3 "~" H 7100 4900 50  0001 C CNN
F 4 "DMT6018LDR" H 6900 4900 50  0001 C CNN "Part Number"
	2    6900 4900
	1    0    0    -1  
$EndComp
$Comp
L Duet3:Q_DUAL_NMOS_Power33-Device Q?
U 2 1
P 9200 4900
AR Path="/505779E3/5FA72016" Ref="Q?"  Part="2" 
AR Path="/5B12C3FC/5FA72016" Ref="Q13"  Part="2" 
F 0 "Q13" H 8975 4800 50  0000 L CNN
F 1 "Q_DUAL_NMOS" V 9487 4855 50  0001 L CNN
F 2 "Package_SON:Fairchild_DualPower33-6_3x3mm" H 9400 4900 50  0001 C CNN
F 3 "~" H 9400 4900 50  0001 C CNN
F 4 "DMT6018LDR" H 9200 4900 50  0001 C CNN "Part Number"
	2    9200 4900
	1    0    0    -1  
$EndComp
$Comp
L Duet3:Q_DUAL_NMOS_Power33-Device Q?
U 1 1
P 11500 4900
AR Path="/505779E3/5FA738CE" Ref="Q?"  Part="1" 
AR Path="/5B12C3FC/5FA738CE" Ref="Q14"  Part="1" 
F 0 "Q14" H 11325 4775 50  0000 L CNN
F 1 "Q_DUAL_NMOS" H 11788 4945 50  0001 L CNN
F 2 "Package_SON:Fairchild_DualPower33-6_3x3mm" H 11700 4900 50  0001 C CNN
F 3 "~" H 11700 4900 50  0001 C CNN
	1    11500 4900
	1    0    0    -1  
$EndComp
$Comp
L Duet3:Q_DUAL_NMOS_Power33-Device Q?
U 1 1
P 13800 4900
AR Path="/505779E3/5FA73B86" Ref="Q?"  Part="1" 
AR Path="/5B12C3FC/5FA73B86" Ref="Q15"  Part="1" 
F 0 "Q15" H 13625 4775 50  0000 L CNN
F 1 "Q_DUAL_NMOS" H 14088 4945 50  0001 L CNN
F 2 "Package_SON:Fairchild_DualPower33-6_3x3mm" H 14000 4900 50  0001 C CNN
F 3 "~" H 14000 4900 50  0001 C CNN
	1    13800 4900
	1    0    0    -1  
$EndComp
Wire Wire Line
	6650 2400 6650 2750
Text Label 13475 4900 0    8    ~ 0
out_8
Text Label 11200 4900 0    8    ~ 0
out_7
Text Label 8900 4900 0    8    ~ 0
out_6
Text Label 6600 4900 0    8    ~ 0
out_5
Text Label 4300 4900 0    8    ~ 0
out_4
Text Label 1975 4900 0    8    ~ 0
out_3
Text Label 1850 2200 0    8    ~ 0
out_0
Text Label 4025 2200 0    8    ~ 0
out_1
Text Label 6250 2200 0    8    ~ 0
out_2
$EndSCHEMATC
